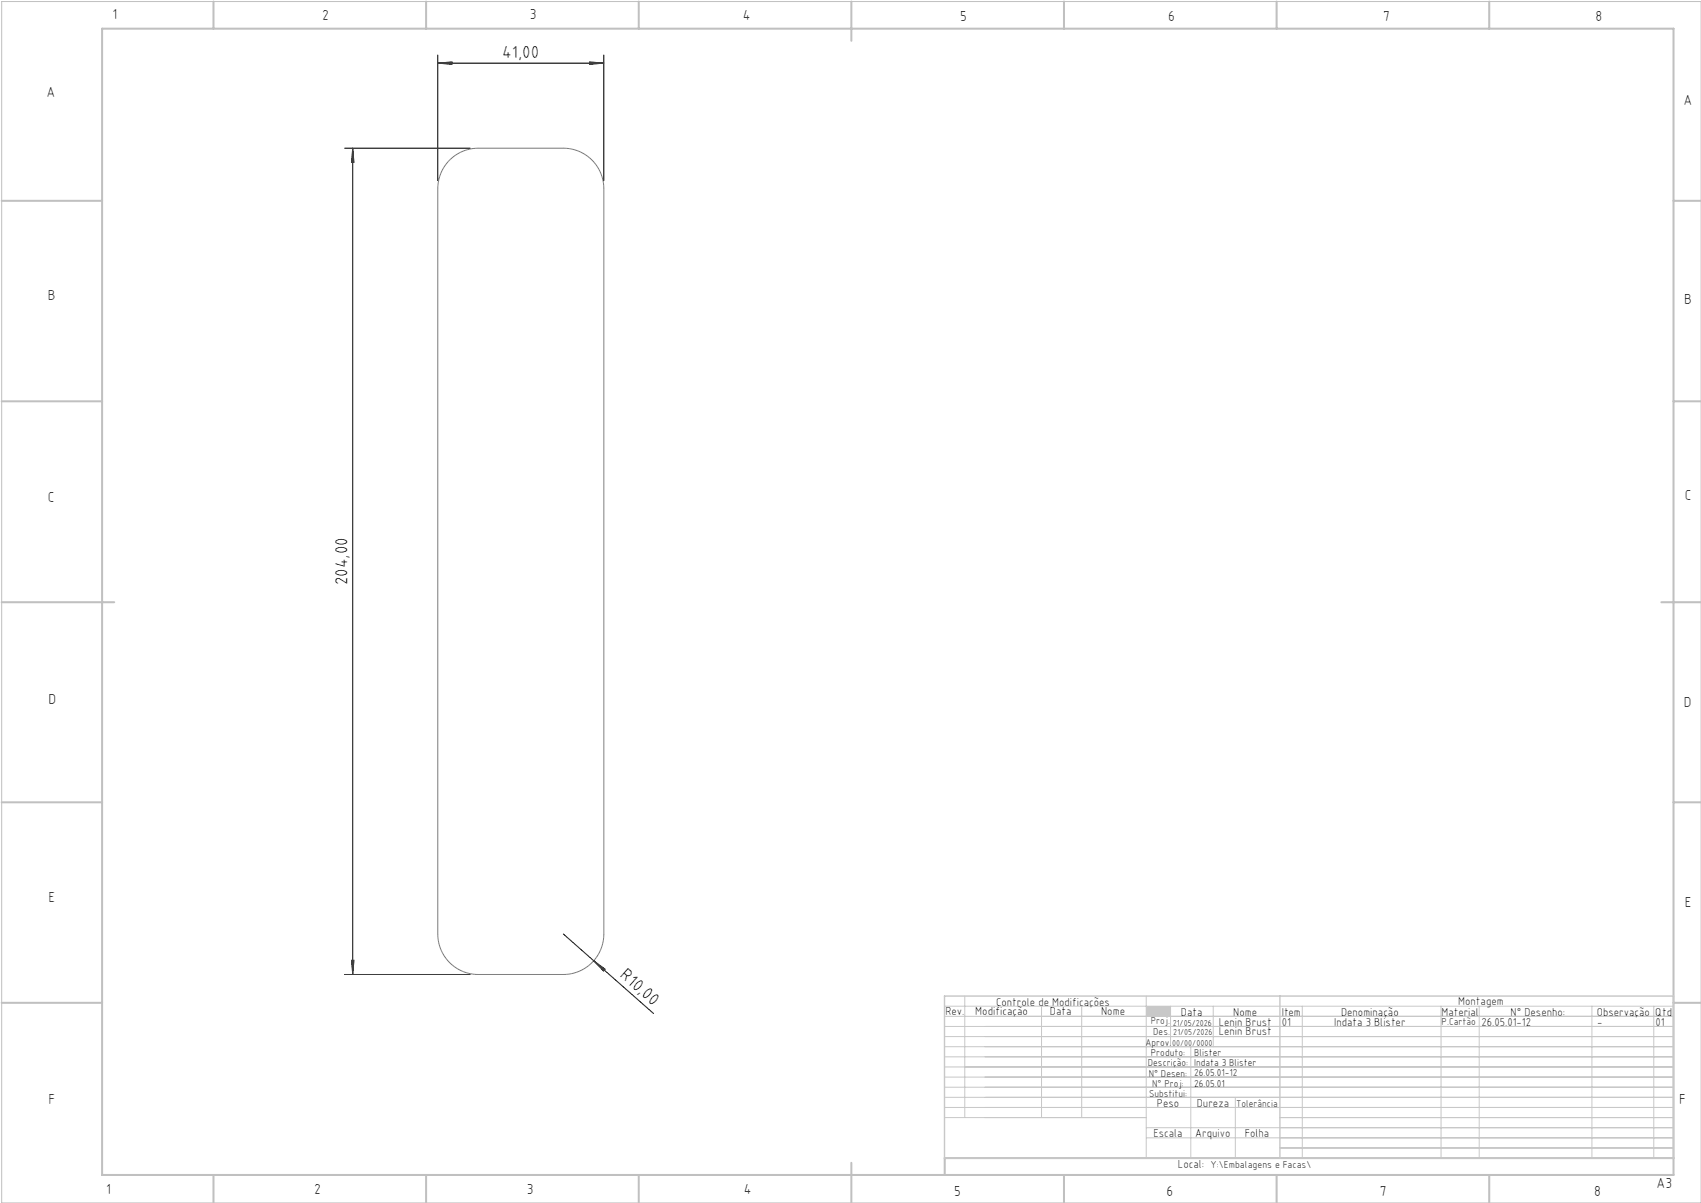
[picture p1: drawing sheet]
<svg xmlns="http://www.w3.org/2000/svg" width="420mm" height="297mm" viewBox="0 0 420 297" stroke-linecap="round" stroke-linejoin="round" font-family="sans-serif">
<path d="M.4 .4h419.6v296.6h-419.6z" fill="none" stroke="#c0c0c0" stroke-width=".25"/>
<g fill="none" stroke="#c0c0c0" stroke-width=".5">
<path d="M25.2 7.1h388v283h-388zM52.7 .4v6.7M105.2 .4v6.7M157.7 .4v6.7M210.2 .4v9.7M262.7 .4v6.7M315.2 .4v6.7M367.7 .4v6.7M.4 49.6h24.8M413.2 49.6h6.8M.4 99.1h24.8M413.2 99.1h6.8"/>
<path d="M.4 148.7h27.8M410.2 148.7h9.8M.4 198.1h24.8M413.2 198.1h6.8M.4 247.6h24.8M413.2 247.6h6.8M52.7 290.1v6.9M105.2 290.1v6.9M157.7 290.1v6.9M210.2 287.1v9.9M262.7 290.1v6.9M315.2 290.1v6.9"/>
<path d="M367.7 290.1v6.9M413.2 285.9h-179.9v4.2"/>
</g>
<g fill="none" stroke="#c3c8d2" stroke-width=".25">
<path d="M233.2 250.9h180M233.2 248.4h180M233.2 253.4h180M233.2 255.9h180M233.2 258.4h180M238.2 245.9v30M257.2 248.4v27.5M267.1 248.4v27.5M283 245.9v40M289 248.4v10M294 258.4v27.5M299.6 248.4v10"/>
<path d="M321.5 248.4v37.5M355.8 248.4v37.5M365.2 248.4v37.5M393.1 248.4v37.5M408.3 248.4v37.5M233.2 260.9h180M233.2 263.4h180M233.2 265.9h180M233.2 268.4h180M233.2 270.9h180M233.2 273.4h180M233.2 275.9h49.8"/>
<path d="M283 278.4h130.2M305 270.9v15M316 275.9h97.2M283 280.9h130.2M316 283.4h97.2"/>
</g>
<path d="M233.2 245.9h180v40h-180zM316 245.9v40" fill="none" stroke="#c3c8d2" stroke-width=".35"/>
<path d="M283 248.4h6v2.5h-6z" fill-rule="evenodd" fill="#c3c8d2"/>
<g fill="none" stroke="#000" stroke-width=".25">
<path d="M108.1 15.6l3.5-.3v.6zM108.1 13.6v31M108.1 15.6h41M145.6 15.3l3.5 .3-3.5 .3zM149.1 13.6v31M85.1 36.6h31M87.1 36.6v204M87.1 36.6l.3 3.5h-.6zM86.8 237.1h.6l-.3 3.5zM139.1 230.6l7.5 6.6M146.6 237.2l2.8 2.1-.4 .4zM146.6 237.2l14.8 13"/>
<path d="M85.1 240.6h31"/>
</g>
<path d="M110.9 39.7a10 10 0 0 1 7.2-3.1h21a10 10 0 0 1 10 10v184a10 10 0 0 1-10 10h-21a10 10 0 0 1-10-10v-184a10 10 0 0 1 2.8-6.9z" fill="none" stroke="#808080" stroke-width=".25"/>
<g fill="#000">
<path d="M146.6 237.2l2.8 2.1-.4 .4z"/>
<path d="M108.1 15.6l3.5-.3v.6zM145.6 15.3l3.5 .3-3.5 .3z"/>
<path d="M87.1 36.6l.3 3.5h-.6zM86.8 237.1h.6l-.3 3.5z"/>
</g>
<g font-size="4.3">
<text x="124" y="14.3">41,00</text>
<text x="85.8" y="144.5" transform="rotate(-90 85.8 144.5)">204,00</text>
<text x="152.9" y="241" transform="rotate(41 152.9 241)">R10,00</text>
</g>
<g font-size="3.6">
<text x="27.8" y="4.8">1</text>
<text x="79.5" y="4.9">2</text>
<text x="130.8" y="4.8">3</text>
<text x="183.4" y="4.9">4</text>
<text x="237.1" y="5.1">5</text>
<text x="288.4" y="5.2">6</text>
<text x="341.5" y="5.1">7</text>
<text x="394" y="5.2">8</text>
<text x="11.5" y="24">A</text>
<text x="415.7" y="25.8">A</text>
<text x="11.8" y="74.1">B</text>
<text x="415.8" y="75.1">B</text>
<text x="11.8" y="124">C</text>
<text x="416" y="123.5">C</text>
<text x="12" y="173.7">D</text>
<text x="415.8" y="174.7">D</text>
<text x="12" y="222.6">E</text>
<text x="416" y="223.9">E</text>
<text x="12" y="272.6">F</text>
<text x="414.6" y="272.6">F</text>
<text x="409" y="293.3">A3</text>
<text x="26.2" y="294.8">1</text>
<text x="77.6" y="294.8">2</text>
<text x="130.1" y="294.8">3</text>
<text x="183.7" y="294.7">4</text>
<text x="235.6" y="295.2">5</text>
<text x="288" y="295.2">6</text>
<text x="340.7" y="295.2">7</text>
<text x="393.6" y="295.2">8</text>
</g>
<g font-size="2.9">
<text x="240.8" y="250.6">Modificação</text>
<text x="259.2" y="250.6">Data</text>
<text x="271.9" y="250.6">Nome</text>
<text x="290.9" y="288.4">Local:</text>
</g>
<g font-size="2.8">
<text x="233.4" y="250.6">Rev.</text>
<text x="246" y="248.4">Controle de Modificações</text>
<text x="291.6" y="250.8">Data</text>
<text x="304.5" y="250.8">Nome</text>
<text x="316.5" y="250.9">Item</text>
<text x="331.1" y="250.9">Denominação</text>
<text x="355.9" y="250.9">Material</text>
<text x="360.1" y="248.2">Montagem</text>
<text x="373" y="250.9">N° Desenho:</text>
<text x="394.3" y="250.9">Observação</text>
<text x="408.7" y="250.9">Qtd</text>
<text x="300.9" y="253.3">Lenin Brust</text>
<text x="300.9" y="255.5">Lenin Brust</text>
<text x="316.5" y="253.2">01</text>
<text x="329.4" y="253.2">Indata 3 Blister</text>
<text x="365.8" y="253.3">26.05.01-12</text>
<text x="394.3" y="253.2">-</text>
<text x="408.7" y="253.2">01</text>
<text x="285.6" y="273.3">Peso</text>
<text x="295.5" y="273.3">Dureza</text>
<text x="284.8" y="280.8">Escala</text>
<text x="295.1" y="280.8">Arquivo</text>
<text x="307.3" y="280.8">Folha</text>
</g>
<g font-size="2.5">
<text x="284.1" y="252.9">Proj.</text>
<text x="284.8" y="255.5">Des.</text>
<text x="356" y="252.9">P.Cartão</text>
<text x="282.8" y="258.3">Aprov.</text>
<text x="283.4" y="263.3">Descrição:</text>
<text x="284.2" y="260.7">Produto:</text>
<text x="294.8" y="263.2">Indata 3 Blister</text>
<text x="294.8" y="260.7">Blister</text>
<text x="283.7" y="265.9">N° Desen:</text>
<text x="284.5" y="268.3">N° Proj:</text>
<text x="294.8" y="268.4">26.05.01</text>
<text x="294.8" y="265.8">26.05.01-12</text>
<text x="283.7" y="270.9">Substitui:</text>
<text x="305.2" y="273.3">Tolerância</text>
<text x="298.9" y="288.4">Y:\Embalagens e Facas\</text>
</g>
<g font-size="2.1">
<text x="289.6" y="253.3">21/05/2026</text>
<text x="289.7" y="255.5">21/05/2026</text>
<text x="289.4" y="258.3">00/00/0000</text>
</g>
</svg>
